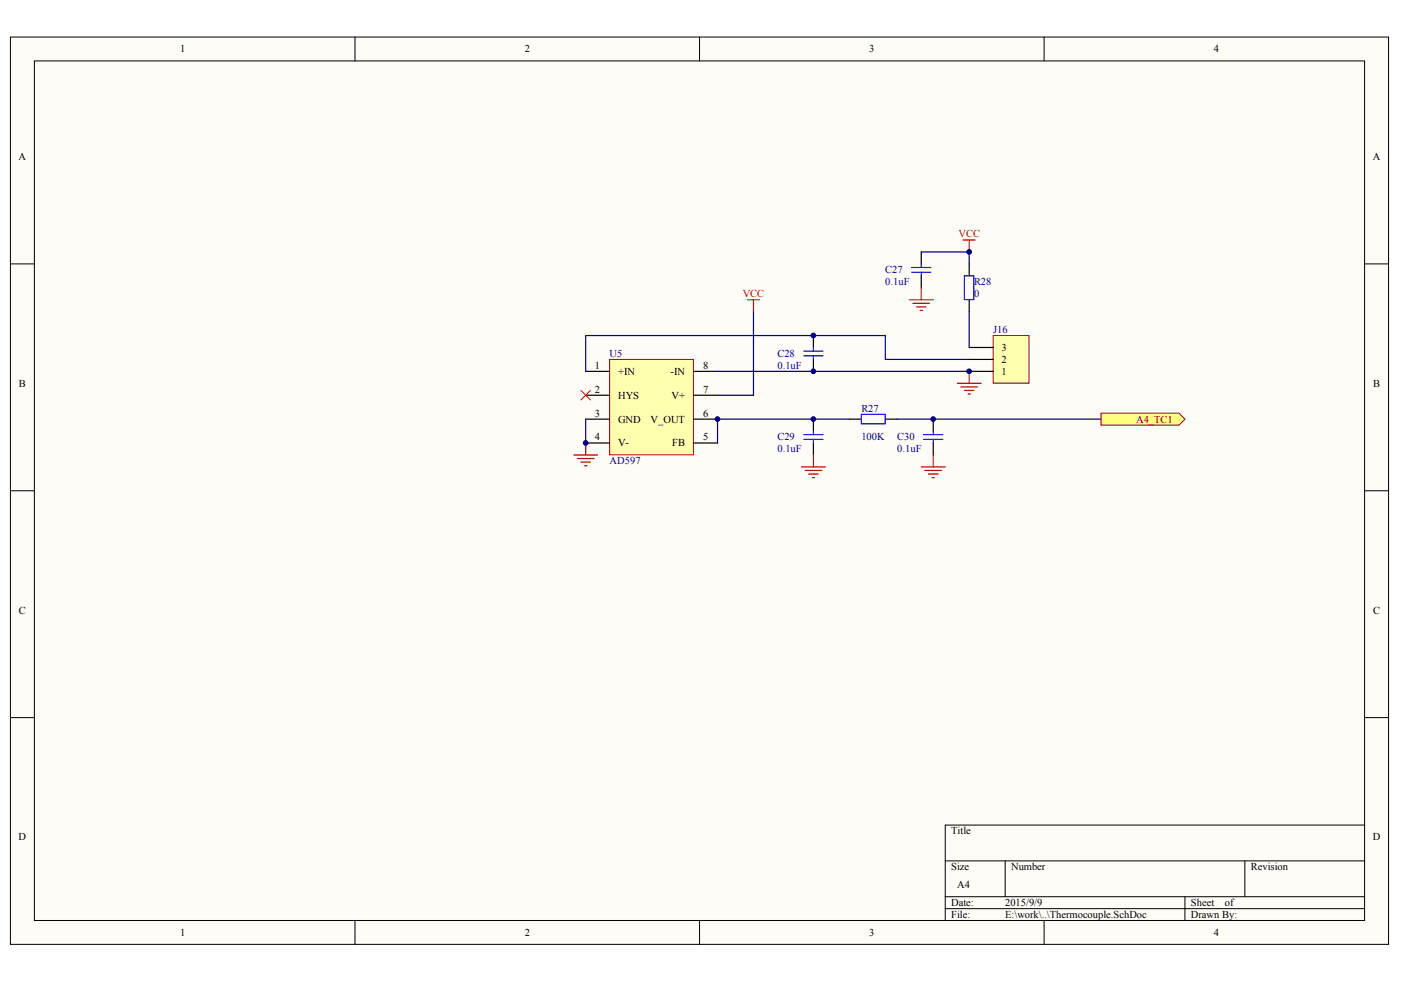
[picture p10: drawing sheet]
<svg xmlns="http://www.w3.org/2000/svg" width="287mm" height="202mm" viewBox="0 0 287 202" stroke-linecap="round" stroke-linejoin="round" font-family="sans-serif">
<g fill="#fffcf8" stroke="#000" stroke-width=".2">
<path d="M2.1 7.6h282.2v185.8h-282.2z"/>
<path d="M7 12.5h272.4v176h-272.4z"/>
</g>
<g fill="none" stroke="#000" stroke-width=".2">
<path d="M72.7 7.6v4.9M143.2 7.6v4.9M213.7 7.6v4.9M2.1 54h4.9M279.4 54h4.9M2.1 100.5h4.9M279.4 100.5h4.9M2.1 147h4.9M279.4 147h4.9M193.5 176.3h85.9M205.8 176.3v7.4M254.8 176.3v7.4"/>
<path d="M279.4 169h-85.9v19.5M72.7 188.5v4.9M143.2 188.5v4.9M193.5 183.7h85.9M193.5 186.1h85.9M213.7 188.5v4.9M242.6 183.7v4.8"/>
</g>
<path d="M124.8 73.6h17.2v19.5h-17.2z" fill="#ffffb0" stroke="#800000" stroke-width=".2"/>
<path d="M119.9 76.1h4.9M142 76.1h4.9M119.9 80.9h4.9M119.9 85.8h4.9M119.9 90.7h4.9M142 80.9h4.9M142 85.8h4.9M142 90.7h4.9" fill="none" stroke="#000" stroke-width=".25"/>
<path d="M203.3 68.7h7.4v9.8h-7.4z" fill="#ffffb0" stroke="#800000" stroke-width=".2"/>
<g fill="none" stroke="#000" stroke-width=".25">
<path d="M188.6 51.6v2.4M188.6 56.5v2.4M166.5 68.7v2.5M166.5 73.6v2.5M198.4 76.1h4.9M198.4 73.6h4.9M198.4 71.2h4.9M166.5 85.8v2.5M166.5 90.7v2.5M173.9 85.8h2.4M181.2 85.8h2.5M191.1 85.8v2.5"/>
<path d="M191.1 90.7v2.5"/>
</g>
<g fill="none" stroke="#f00" stroke-width=".25">
<path d="M188.6 58.9v2.5M197.2 49.2h2.4M198.4 49.2v2.4M153 61.4h2.5M154.3 61.4v2.4M186.1 61.4h5M186.9 62.1h3.4M187.6 62.9h2M188.4 63.6h.4M196 78.5h4.9M196.7 79.2h3.4M197.4 80h2"/>
<path d="M198.4 76.1v2.4M117.4 93.2h5M118.2 93.9h3.4M118.9 94.6h2M119.7 95.4h.4M119.9 90.7v2.5M164.1 95.6h4.9M164.8 96.4h3.4M165.5 97.1h2M166.3 97.8h.5M166.5 93.2v2.4M188.6 95.6h4.9"/>
<path d="M189.3 96.4h3.5M190.1 97.1h1.9M190.8 97.8h.5M191.1 93.2v2.4M198.2 80.7h.5"/>
</g>
<path d="M146.9 76.1h51.5M154.3 63.8v17.1h-7.4M198.4 73.6h-17.2v-4.9h-61.3v7.4M119.9 85.8v4.9M173.9 85.8h-27v4.9M183.7 85.8h41.7" fill="none" stroke="#000080" stroke-width=".25"/>
<g fill="none" stroke="#00f" stroke-width=".25">
<path d="M186.6 54.8h4M186.6 55.8h4M188.6 54v.8M188.6 55.8v.7M164.6 71.9h3.9M164.6 72.9h3.9M166.5 71.2v.7M166.5 72.9v.7M164.6 89h3.9M164.6 90h3.9M166.5 88.3v.7M166.5 90v.7"/>
<path d="M176.3 84.9h4.9v1.9h-4.9zM189.1 89h3.9M189.1 90h3.9M191.1 88.3v.7M191.1 90v.7"/>
</g>
<path d="M118.9 80l2 1.9M120.9 80l-2 1.9" fill="none" stroke="#f00" stroke-width=".2"/>
<path d="M225.4 84.6h15.9l1.3 1.2-1.3 1.3h-15.9z" fill-rule="evenodd" fill="#ffff80" stroke="#800000" stroke-width=".2"/>
<path d="M188.6 51.6h9.8v2.4M198.4 63.8v7.4" fill="none" stroke="#000080" stroke-width=".25"/>
<path d="M198.4 54v2.5M198.4 61.4v2.4" fill="none" stroke="#000" stroke-width=".25"/>
<path d="M197.4 56.5h2v4.9h-2z" fill="none" stroke="#00f" stroke-width=".25"/>
<g fill="#000080" stroke="#000080" stroke-width=".2">
<circle cx="119.9" cy="90.7" r=".48"/>
<circle cx="146.9" cy="85.8" r=".48"/>
<circle cx="166.5" cy="85.8" r=".48"/>
<circle cx="166.5" cy="76" r=".48"/>
<circle cx="166.5" cy="68.7" r=".48"/>
<circle cx="191" cy="85.8" r=".48"/>
<circle cx="198.4" cy="76" r=".48"/>
<circle cx="198.4" cy="51.6" r=".48"/>
</g>
<g font-size="2.2">
<text x="36.9" y="10.7">1</text>
<text x="107.4" y="10.7">2</text>
<text x="178" y="10.7">3</text>
<text x="248.5" y="10.7">4</text>
<text x="3.8" y="32.7">A</text>
<text x="281" y="32.7">A</text>
<text x="205" y="71.9">3</text>
<text x="121.8" y="75.5">1</text>
<text x="126.5" y="76.8">+IN</text>
<text x="137.3" y="76.8">-IN</text>
<text x="143.9" y="75.5">8</text>
<text x="205" y="76.8">1</text>
<text x="205" y="74.3">2</text>
<text x="3.9" y="79.2">B</text>
<text x="121.8" y="80.4">2</text>
<text x="126.5" y="81.6">HYS</text>
<text x="137.5" y="81.6">V+</text>
<text x="143.9" y="80.4">7</text>
<text x="281.1" y="79.2">B</text>
<text x="121.8" y="85.3">3</text>
<text x="126.5" y="86.5">GND</text>
<text x="133.2" y="86.5">V_OUT</text>
<text x="143.9" y="85.3">6</text>
<text x="121.8" y="90.2">4</text>
<text x="126.5" y="91.4">V-</text>
<text x="137.6" y="91.4">FB</text>
<text x="143.9" y="90.2">5</text>
<text x="3.9" y="125.7">C</text>
<text x="281.1" y="125.7">C</text>
<text x="3.8" y="172.1">D</text>
<text x="194.7" y="170.9">Title</text>
<text x="281" y="172.1">D</text>
<text x="194.7" y="178.2">Size</text>
<text x="207" y="178.2">Number</text>
<text x="256.1" y="178.2">Revision</text>
<text x="194.7" y="185.6">Date:</text>
<text x="196" y="181.9">A4</text>
<text x="205.8" y="185.6">2015/9/9</text>
<text x="243.8" y="185.6">Sheet</text>
<text x="250.7" y="185.6">of</text>
<text x="36.9" y="191.7">1</text>
<text x="107.4" y="191.7">2</text>
<text x="178" y="191.7">3</text>
<text x="194.7" y="188">File:</text>
<text x="205.8" y="188">E:\work\..\Thermocouple.SchDoc</text>
<text x="243.8" y="188">Drawn By:</text>
<text x="248.5" y="191.7">4</text>
</g>
<g font-size="2.2" fill="#f00">
<text x="196.2" y="48.6">VCC</text>
<text x="152" y="60.9">VCC</text>
</g>
<g font-size="2.2" fill="#000080">
<text x="181.2" y="56">C27</text>
<text x="181.2" y="58.4">0.1uF</text>
<text x="199.4" y="58.4">R28</text>
<text x="199.4" y="60.9">0</text>
<text x="203.3" y="68.2">J16</text>
<text x="124.8" y="73.1">U5</text>
<text x="159.2" y="73.1">C28</text>
<text x="159.2" y="75.5">0.1uF</text>
<text x="176.3" y="84.3">R27</text>
<text x="124.8" y="95.1">AD597</text>
<text x="159.2" y="90.2">C29</text>
<text x="159.2" y="92.6">0.1uF</text>
<text x="176.3" y="90.2">100K</text>
<text x="183.7" y="90.2">C30</text>
<text x="183.7" y="92.6">0.1uF</text>
</g>
<text font-size="2.2" fill="#800000" x="232.6" y="86.5">A4_TC1</text>
</svg>
